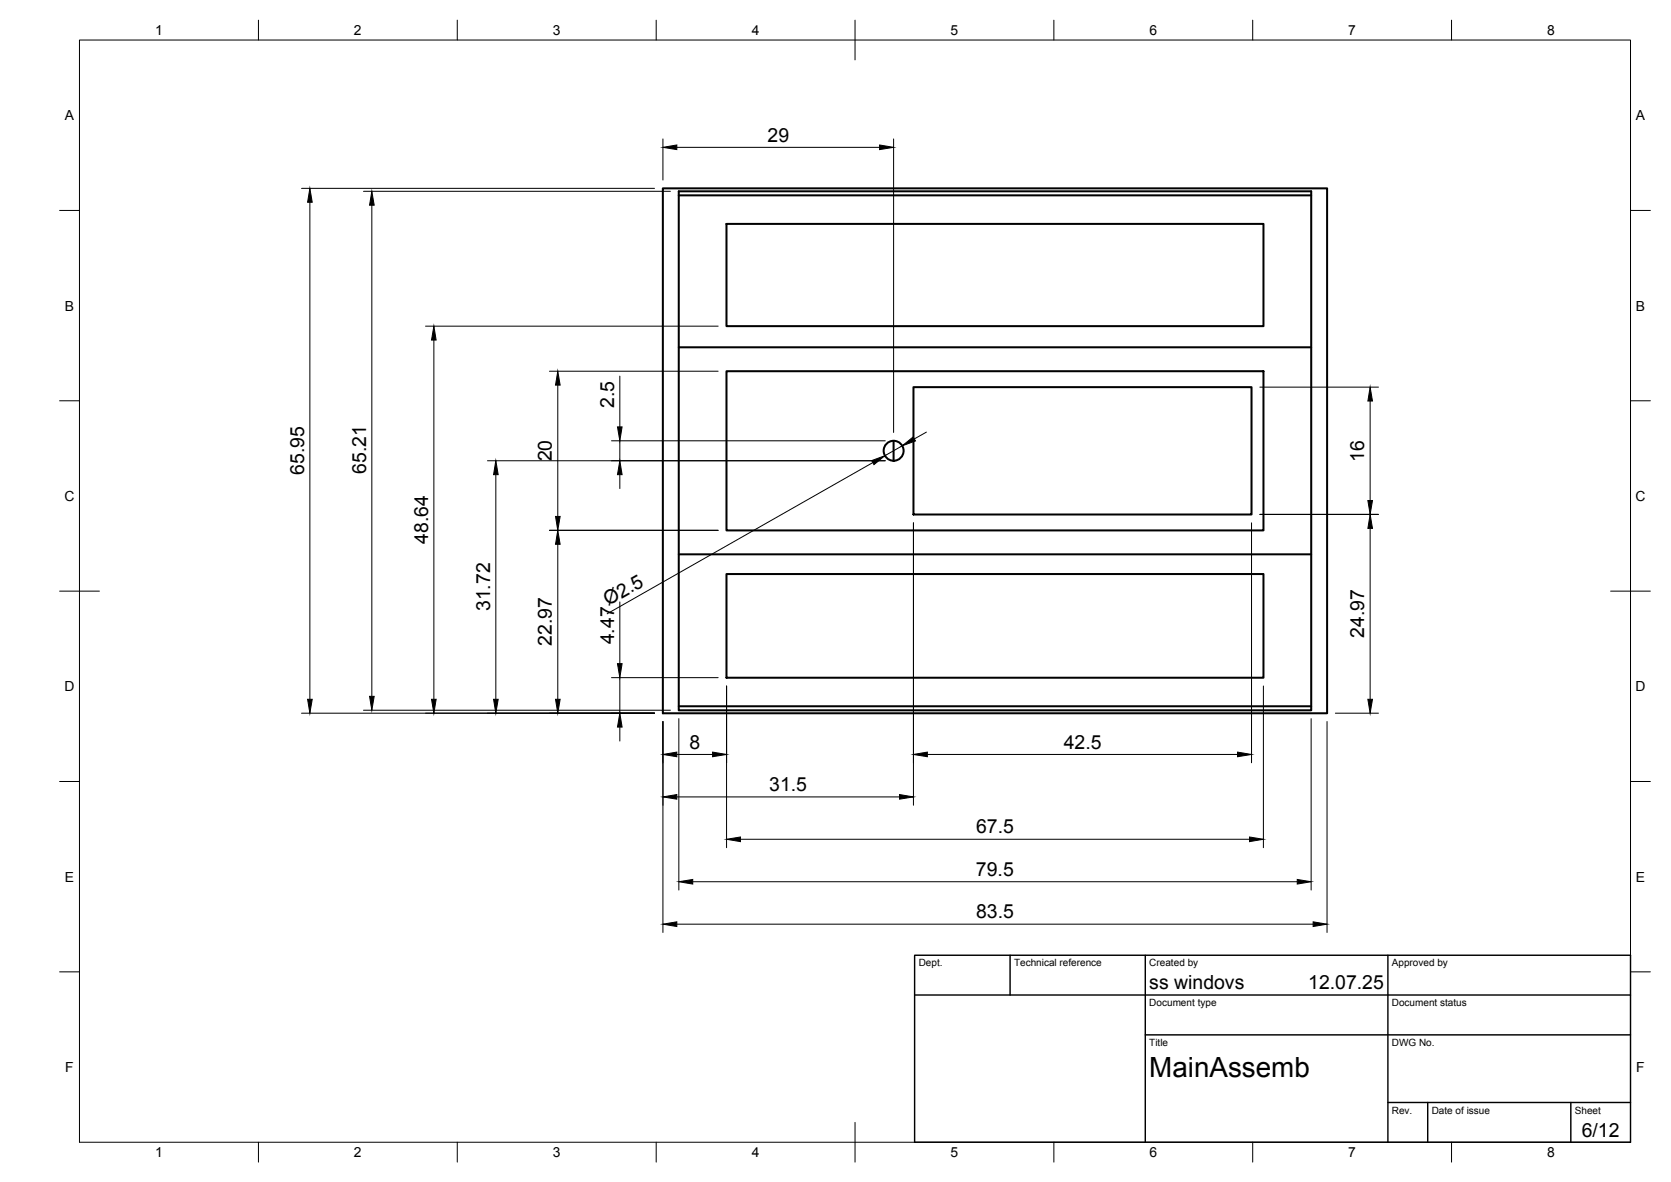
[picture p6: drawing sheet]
<svg xmlns="http://www.w3.org/2000/svg" width="420mm" height="297mm" viewBox="0 0 420 297" stroke-linecap="round" stroke-linejoin="round" font-family="sans-serif">
<!-- layer: Visible -->
<g fill="none" stroke="#000" stroke-width=".51">
<path d="M166.7 47.3h167v131.9h-167zM170.7 48.1h159v130.4h-159zM170.7 49.1h159M182.7 56.3h135v25.7h-135zM170.7 87.3h159M182.7 93.3h135v40h-135zM229.7 97.3h85v32h-85zM224.7 110.8v5M170.7 139.3h159M182.7 144.3h135v26h-135zM170.7 177.5h159"/>
<circle cx="224.7" cy="113.3" r="2.51"/>
</g>
<!-- layer: BORDER -->
<g fill="none" stroke="#000" stroke-width=".25">
<path d="M20 10.1h390v276.9h-390zM65 5.1v5M115 5.1v5M165 5.1v5M215 5.1v10M265 5.1v5M315 5.1v5M365 5.1v5M15 52.9h5M410 52.9h5M15 100.7h5M410 100.7h5"/>
<path d="M15 148.6h10M405 148.6h10M15 196.4h5M410 196.4h5M15 244.2h5M410 244.2h5M65 287v5M115 287v5M165 287v5M215 282.1v9.9M265 287v5M315 287v5"/>
<path d="M365 287v5"/>
</g>
<!-- layer: TITLEBLOCK -->
<path d="M230 240.1h180v46.9h-180zM230 250h180M254 240.1v9.9M288 240.1v46.9M349 240.1v46.9M288 260.1h122M349 277.1h61M359 277.1v9.9M395 277.1v9.9" fill="none" stroke="#000" stroke-width=".36"/>
<!-- layer: FD_Dimensions -->
<g fill="none" stroke="#000" stroke-width=".25">
<path d="M166.7 34.9v10.3M170.2 37h51M224.7 34.9v73.8M75.8 47.3h88.8M77.9 50.8v124.9M91.4 48.1h77.2M93.5 51.6v123.4M107 82h73.6M109.1 85.5v90.2M138.2 93.3h42.4M140.3 96.8v33M155.9 94.5v12.8"/>
<path d="M316.8 97.3h29.8M122.6 115.8h100M124.7 119.3v56.4M153.8 110.8h68.8M155.9 110.8v5M155.9 119.3v3.5M219.5 116.3l-66.8 37.9M226.8 112l-4.3 2.5M232.9 108.6l-3 1.7M344.5 100.8v25M138.2 133.3h42.4M140.3 136.8v38.9"/>
<path d="M229.7 131.4v71M314.7 131.4v60.3M316.8 129.3h29.8M344.5 132.8v42.9M155.9 151.3v15.5M75.8 179.2h88.8M91.4 178.5h77.2M153.8 170.3h26.8M155.9 170.3v8.9M182.7 172.4v40.6M317.7 172.4v40.6M335.8 179.2h10.8"/>
<path d="M155.9 182.7v3.5M166.7 181.3v53M170.2 189.6h9M170.7 180.6v43.1M233.2 189.6h78M329.7 180.6v43.1M333.7 181.3v53M170.2 200.3h56M186.2 210.9h128M170.2 232.2h160M174.2 221.6h152"/>
</g>
<g fill="#000" stroke="#000" stroke-width=".25">
<path d="M166.7 37l3.5-.6v1.2zM221.2 36.4l3.5 .6-3.5 .6zM77.9 47.3l.6 3.5h-1.2zM93.5 48.1l.6 3.5h-1.2zM109.1 82l.6 3.5h-1.2zM140.3 93.3l.5 3.5h-1.1zM124.7 115.8l.6 3.5h-1.2zM155.9 115.8l.5 3.5h-1.1zM155.3 107.3h1.1l-.5 3.5zM219.2 115.7l3.3-1.2-2.7 2.3zM226.8 112l2.8-2.2 .6 1zM344.5 97.3l.6 3.5h-1.2z"/>
<path d="M140.3 133.3l.5 3.5h-1.1zM139.7 129.8h1.1l-.5 3.5zM344.5 129.3l.6 3.5h-1.2zM343.9 125.8h1.2l-.6 3.5zM77.3 175.7h1.2l-.6 3.5zM92.9 175h1.2l-.6 3.5zM108.5 175.7h1.2l-.6 3.5zM124.1 175.7h1.2l-.6 3.5zM139.7 175.7h1.1l-.5 3.5zM155.3 166.8h1.1l-.5 3.5zM343.9 175.7h1.2l-.6 3.5zM155.9 179.2l.5 3.5h-1.1z"/>
<path d="M166.7 200.3l3.5-.6v1.1zM166.7 189.6l3.5-.6v1.2zM179.2 189l3.5 .6-3.5 .6zM226.2 199.7l3.5 .6-3.5 .5zM229.7 189.6l3.5-.6v1.2zM311.2 189l3.5 .6-3.5 .6zM182.7 210.9l3.5-.6v1.2zM314.2 210.3l3.5 .6-3.5 .6zM166.7 232.2l3.5-.5v1.1zM170.7 221.6l3.5-.6v1.2zM326.2 221l3.5 .6-3.5 .6zM330.2 231.7l3.5 .5-3.5 .6z"/>
</g>
<text font-size="7" x="289" y="270.6">MainAssemb</text>
<g font-size="4.9">
<text x="193" y="35.6">29</text>
<text x="154.4" y="102.5" transform="rotate(-90 154.4 102.5)">2.5</text>
<text x="76.5" y="119.4" transform="rotate(-90 76.5 119.4)">65.95</text>
<text x="92" y="119" transform="rotate(-90 92 119)">65.21</text>
<text x="138.8" y="116" transform="rotate(-90 138.8 116)">20</text>
<text x="343" y="116.1" transform="rotate(-90 343 116.1)">16</text>
<text x="107.6" y="136.6" transform="rotate(-90 107.6 136.6)">48.64</text>
<text x="123.2" y="153.6" transform="rotate(-90 123.2 153.6)">31.72</text>
<text x="152.9" y="152.3" transform="rotate(-30 152.9 152.3)">Ø2.5</text>
<text x="154.5" y="162" transform="rotate(-90 154.5 162)">4.47</text>
<text x="343" y="160.3" transform="rotate(-90 343 160.3)">24.97</text>
<text x="138.8" y="162.3" transform="rotate(-90 138.8 162.3)">22.97</text>
<text x="173.3" y="188.1">8</text>
<text x="267.5" y="188.1">42.5</text>
<text x="193.4" y="198.8">31.5</text>
<text x="245.4" y="209.5">67.5</text>
<text x="245.4" y="220.1">79.5</text>
<text x="245.4" y="230.8">83.5</text>
<text x="289" y="248.5">ss windovs</text>
<text x="329" y="248.5">12.07.25</text>
<text x="397.7" y="285.7">6/12</text>
</g>
<g font-size="3.5">
<text x="39" y="8.8">1</text>
<text x="89" y="8.8">2</text>
<text x="139" y="8.8">3</text>
<text x="189" y="8.8">4</text>
<text x="239" y="8.8">5</text>
<text x="289" y="8.8">6</text>
<text x="339" y="8.8">7</text>
<text x="389" y="8.8">8</text>
<text x="16.3" y="30.2">A</text>
<text x="411.3" y="30.2">A</text>
<text x="16.3" y="78">B</text>
<text x="411.3" y="78">B</text>
<text x="16.2" y="125.9">C</text>
<text x="411.2" y="125.9">C</text>
<text x="16.2" y="173.7">D</text>
<text x="411.2" y="173.7">D</text>
<text x="16.3" y="221.6">E</text>
<text x="411.3" y="221.6">E</text>
<text x="16.4" y="269.4">F</text>
<text x="411.4" y="269.4">F</text>
<text x="39" y="290.8">1</text>
<text x="89" y="290.8">2</text>
<text x="139" y="290.8">3</text>
<text x="189" y="290.8">4</text>
<text x="239" y="290.8">5</text>
<text x="289" y="290.8">6</text>
<text x="339" y="290.8">7</text>
<text x="389" y="290.8">8</text>
</g>
<g font-size="2.5">
<text x="231" y="242.9">Dept.</text>
<text x="255" y="242.9">Technical reference</text>
<text x="289" y="242.9">Created by</text>
<text x="350" y="242.9">Approved by</text>
<text x="289" y="252.8">Document type</text>
<text x="350" y="252.8">Document status</text>
<text x="289" y="262.9">Title</text>
<text x="350" y="262.9">DWG No.</text>
<text x="350" y="279.9">Rev.</text>
<text x="360" y="279.9">Date of issue</text>
<text x="396" y="279.9">Sheet</text>
</g>
</svg>
